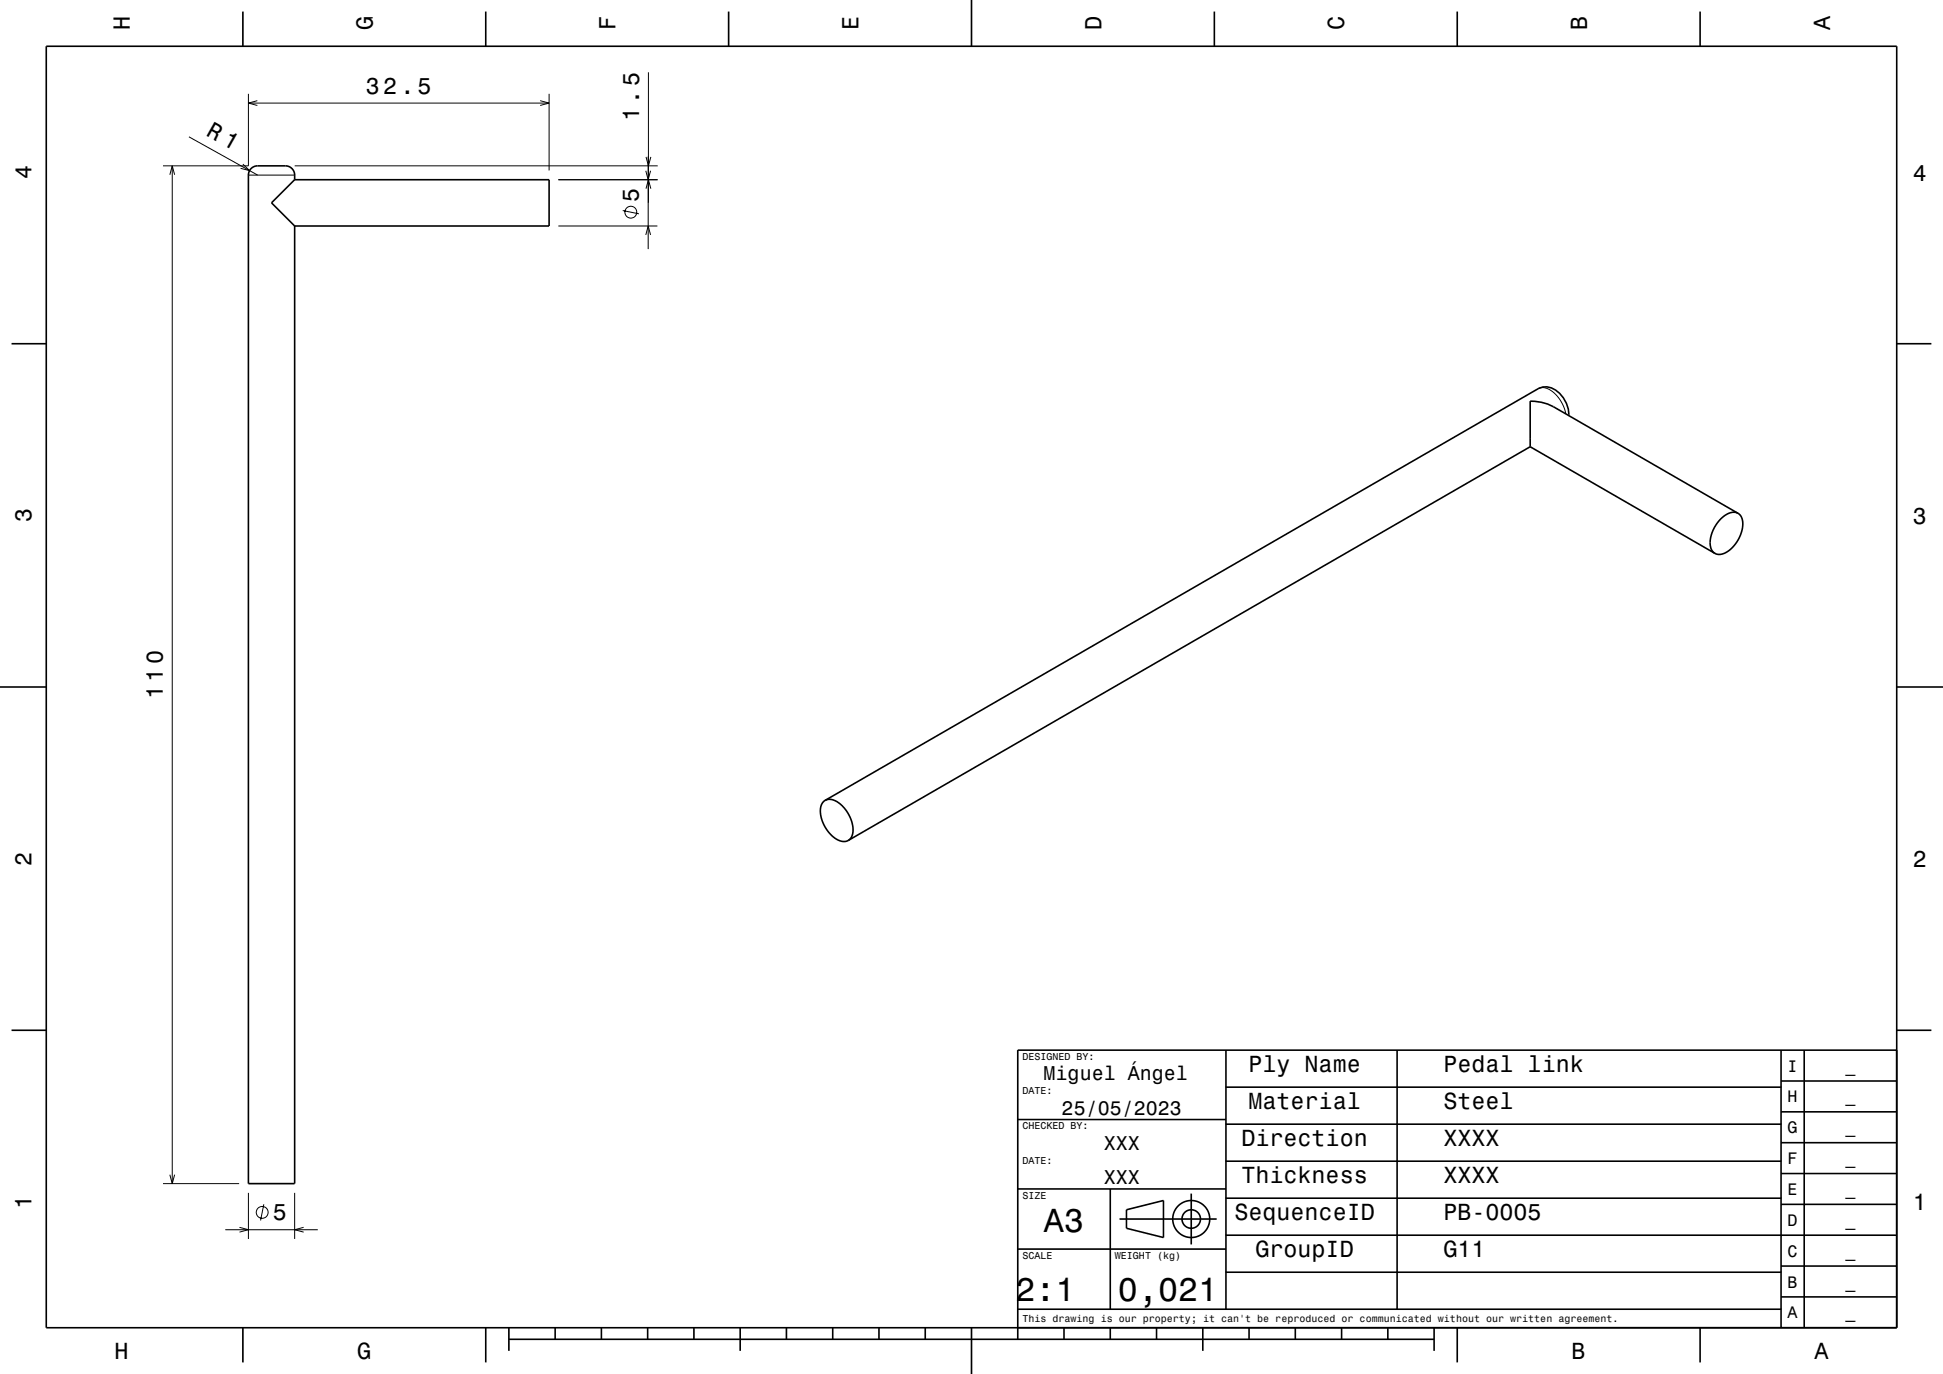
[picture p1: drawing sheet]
<svg xmlns="http://www.w3.org/2000/svg" width="420mm" height="297mm" viewBox="0 0 420 297" stroke-linecap="round" stroke-linejoin="round" font-family="sans-serif">
<g fill="none" stroke="#000" stroke-width=".22">
<path d="M140.2 15.6v28.2M36.7 37.8l.5-2 .6 2M37.2 35.8v220M40.8 29.6l14.9 8.2M52.5 35.5l1.4 1.4-1.9-.5M53.7 20.3v15.5h-18.5M53.7 37.8h10M53.7 22.3h65M55.6 21.8l-1.9 .5 1.9 .5M63.7 35.8h78.5M116.8 21.8l1.9 .5-1.9 .5M118.7 20.3v16.5"/>
<path d="M120.7 38.8h21.5M139.6 36.9l.5 1.9 .5-1.9M139.6 33.9l.6 1.9 .5-1.9M140.1 33.8v20M120.7 48.8h21.4M134.6 45.5l3.5 .7M139.6 50.8l.5-2 .5 2M139.6 40.8l.6-2 .5 2M332.5 84a3.4 3.4 0 0 1 3.9 1.4 8.3 8.3 0 0 1 2.1 4.1M35.2 255.8h16.5M36.7 253.9l.5 1.9 .6-1.9M53.7 257.8v10"/>
<path d="M63.7 257.8v10M48.7 265.8h20M51.8 265.3l1.9 .5-1.9 .5M57 260.3l-.7 3.5M65.6 265.3l-1.9 .5 1.9 .5"/>
<circle cx="136.4" cy="45.9" r="1.28"/>
<circle cx="56.7" cy="262.1" r="1.28"/>
</g>
<g fill="none" stroke="#000" stroke-width=".35">
<path d="M10 10h400v277h-400zM52.5 2.5v7.5M105 2.5v7.5M157.5 2.5v7.5M210 0v10M262.5 2.5v7.5M315 2.5v7.5M367.5 2.5v7.5M63.7 38.8v-1a1.99 1.99 0 0 0-2-2h-6a2 2 0 0 0-2 2v218h10v-207M63.7 38.8h55v10h-55M63.7 38.8l-5 5 5 5M2.5 74.3h7.5"/>
<path d="M410 74.3h7.5M330.8 96.6v-9.9a10.4 10.4 0 0 1 5 1.2l39.9 23.1M330.8 96.6l39.9 23M330.8 96.6l-147.4 85.1M339.1 89.8a6.3 6.3 0 0 0-4.7-6.2l-.9 .1-1 .3-154.1 89M375.7 111a3.4 3.4 0 0 1 .7 4 6.5 6.5 0 0 1-4.7 4.8l-1-.2M375.7 111a3.5 3.5 0 0 0-3.9 1.4 6.5 6.5 0 0 0-1.8 6.5l.7 .7M0 148.5h10M410 148.5h10M178.4 173a3.4 3.4 0 0 1 3.9 1.4 6.5 6.5 0 0 1 1.8 6.5l-.7 .8M178.4 173a3.7 3.7 0 0 0-.6 4.5 6.4 6.4 0 0 0 4.5 4.4l1.1-.2M2.5 222.7h7.5"/>
<path d="M265 235h120M265 227v56M302 227v56M385 233.7h25M385 227v60M390 227v60M410 222.7h7.5M410 227h-190v62.5M220 257h45M220 242h45M240 257v26M257.5 258v11"/>
<path d="M265 259h120M265 251h120M265 243h120M385 253.7h25M385 247h25M385 240.3h25M220 270h45M242 263.5h21M243.5 261.5l8-2v8l-8-2zM265 275h120M265 267h145M385 273.7h25"/>
<path d="M385 260.3h25M52.5 287v7.5M105 287v7.5M110 289.5h200M110 287v5M120 287v2.5M130 287v2.5M140 287v2.5M150 287v2.5M160 287v5M170 287v2.5M180 287v2.5"/>
<path d="M190 287v2.5M200 287v2.5M210 287v10M220 283h165M230 287v2.5M240 287v2.5M250 287v2.5M260 287v5M270 287v2.5M280 287v2.5M290 287v2.5M300 287v2.5"/>
<path d="M310 287v5M315 287v7.5M367.5 287v7.5M385 280.3h25"/>
<circle cx="257.5" cy="263.5" r="2"/>
<circle cx="257.5" cy="263.5" r="4"/>
</g>
<g font-size="7.2">
<text x="225.7" y="266.3">A3</text>
<text x="219.5" y="281.3">2:1</text>
<text x="241.7" y="281.3">0,021</text>
</g>
<g font-size="5">
<text x="28.1" y="6.5" transform="rotate(-90 28.1 6.5)">H</text>
<text x="80.6" y="6.5" transform="rotate(-90 80.6 6.5)">G</text>
<text x="133.1" y="6.5" transform="rotate(-90 133.1 6.5)">F</text>
<text x="185.6" y="6.5" transform="rotate(-90 185.6 6.5)">E</text>
<text x="238.1" y="6.5" transform="rotate(-90 238.1 6.5)">D</text>
<text x="290.6" y="6.5" transform="rotate(-90 290.6 6.5)">C</text>
<text x="343.1" y="6.5" transform="rotate(-90 343.1 6.5)">B</text>
<text x="395.6" y="6.5" transform="rotate(-90 395.6 6.5)">A</text>
<text x="79.1" y="20.3">32.5</text>
<text x="44.4" y="29.3" transform="rotate(29 44.4 29.3)">R 1</text>
<text x="138.2" y="26.1" transform="rotate(-90 138.2 26.1)">1.5</text>
<text x="6.8" y="38.7" transform="rotate(-90 6.8 38.7)">4</text>
<text x="413.5" y="39">4</text>
<text x="138.1" y="43.6" transform="rotate(-90 138.1 43.6)">5</text>
<text x="6.8" y="112.9" transform="rotate(-90 6.8 112.9)">3</text>
<text x="413.5" y="113.2">3</text>
<text x="35.2" y="151.1" transform="rotate(-90 35.2 151.1)">110</text>
<text x="6.8" y="187.1" transform="rotate(-90 6.8 187.1)">2</text>
<text x="413.5" y="187.4">2</text>
<text x="269.9" y="231.8">Ply Name</text>
<text x="312" y="231.8">Pedal link</text>
<text x="269.9" y="239.8">Material</text>
<text x="312" y="239.8">Steel</text>
<text x="268.3" y="247.8">Direction</text>
<text x="312" y="247.8">XXXX</text>
<text x="268.3" y="255.8">Thickness</text>
<text x="312" y="255.8">XXXX</text>
<text x="6.8" y="261.3" transform="rotate(-90 6.8 261.3)">1</text>
<text x="59" y="263.8">5</text>
<text x="266.8" y="263.8">SequenceID</text>
<text x="312" y="263.8">PB-0005</text>
<text x="413.5" y="261.6">1</text>
<text x="271.4" y="271.8">GroupID</text>
<text x="312" y="271.8">G11</text>
<text x="24.7" y="293.8">H</text>
<text x="77.2" y="293.8">G</text>
<text x="339.7" y="293.8">B</text>
<text x="392.2" y="293.8">A</text>
</g>
<g font-size="4.3">
<text x="225.6" y="233.5">Miguel Ángel</text>
<text x="229.5" y="241">25/05/2023</text>
<text x="238.6" y="248.5">XXX</text>
<text x="238.6" y="256">XXX</text>
</g>
<g font-size="3.6">
<text x="386.4" y="231.6">I</text>
<text x="398.9" y="231.6">_</text>
<text x="386.4" y="238.3">H</text>
<text x="398.9" y="238.3">_</text>
<text x="386.4" y="245">G</text>
<text x="398.9" y="245">_</text>
<text x="386.4" y="251.6">F</text>
<text x="398.9" y="251.6">_</text>
<text x="386.4" y="258.3">E</text>
<text x="398.9" y="258.3">_</text>
<text x="386.4" y="265">D</text>
<text x="398.9" y="265">_</text>
<text x="386.4" y="271.6">C</text>
<text x="398.9" y="271.6">_</text>
<text x="386.4" y="278.3">B</text>
<text x="398.9" y="278.3">_</text>
<text x="386.4" y="285">A</text>
<text x="398.9" y="285">_</text>
</g>
<g font-size="2.2">
<text x="221" y="229.1">DESIGNED BY:</text>
<text x="221" y="236.6">DATE:</text>
<text x="221" y="244.1">CHECKED BY:</text>
<text x="221" y="251.6">DATE:</text>
<text x="221" y="259.1">SIZE</text>
<text x="221" y="272.1">SCALE</text>
<text x="241" y="272.1">WEIGHT (kg)</text>
<text x="221" y="285.8">This drawing is our property; it can't be reproduced or communicated without our written agreement.</text>
</g>
</svg>
